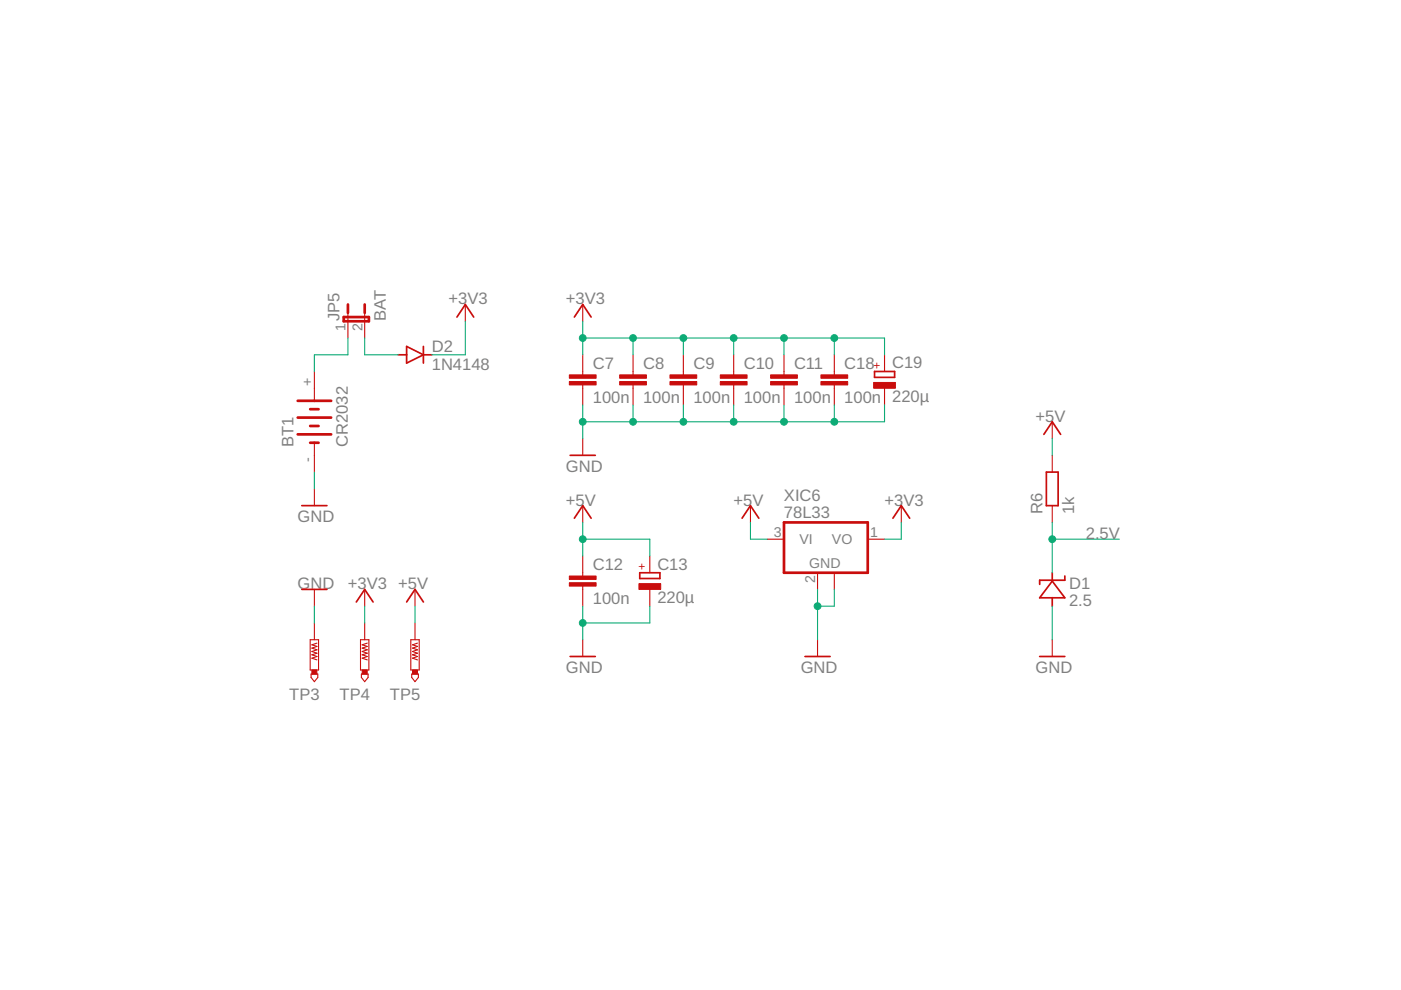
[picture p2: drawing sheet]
<svg xmlns="http://www.w3.org/2000/svg" width="297mm" height="210mm" viewBox="0 0 297 210" stroke-linecap="round" stroke-linejoin="round" font-family="sans-serif">
<g fill="none" stroke="#c90d0c" stroke-width=".36">
<path d="M84.4 75.2h1.8M86.2 73.4l3.6 1.8-3.6 1.8zM89.8 73.4v3.6M89.8 75.2h1.7M96.9 67.2l1.8-2.6 1.7 2.6M121.8 67.2l1.7-2.6 1.8 2.6M185.4 78.8h4.3v1.2h-4.3zM120.9 96.5h5.3M221.3 92.1l1.8-2.7 1.8 2.7M64 107.2h5.3M121.8 109.9l1.7-2.7 1.8 2.7M157.3 109.9l1.8-2.7 1.8 2.7"/>
<path d="M189.3 109.9l1.8-2.7 1.8 2.7M221.8 100.1h2.5v7.1h-2.5zM64 125h5.3M75.5 127.6l1.8-2.6 1.8 2.6M86.2 127.6l1.8-2.6 1.8 2.6M120.9 139.2h5.3M135.6 121.4h4.3v1.3h-4.3zM170.7 139.2h5.3M220.4 139.2h5.4M223.1 123.2l2.7 3.5h-5.4zM223.1 121.4v1.8M223.1 126.7v1.8"/>
<path d="M225.8 122.1v.9h-5.4v.9"/>
</g>
<g fill="none" stroke="#c90d0c" stroke-width=".23">
<path d="M66.7 78.8v6.2M73.8 66.3v5.4M77.3 66.3v5.4M98.7 64.6v3.5M123.5 64.6v3.5M123.5 75.2v4.3M134.2 75.2v4.3M144.9 75.2v4.3M155.6 75.2v4.3M166.2 75.2v4.3M176.9 75.2v4.3M187.5 75.2v3.6"/>
<path d="M66.7 93.9v6.2M123.5 81.6v4.3M123.5 93v3.5M134.2 81.6v4.3M144.9 81.6v4.3M155.6 81.6v4.3M166.2 81.6v4.3M176.9 81.6v4.3M187.5 82.3v3.6M223.1 89.4v3.6M223.1 96.5v3.6M66.7 103.7v3.5"/>
<path d="M123.5 107.2v3.6M123.5 117.9v4.2M137.8 117.9v3.5M159.1 107.2v3.6M162.7 114.3h3.5M184 114.3h3.5M191.1 107.2v3.6M223.1 107.2v3.6M65.8 135.6h1.7v6.4h-1.7zM66.7 125v3.5M66.7 132.1v3.5M67.2 136.4l-1.1 .3 1.1 .4-1.1 .3 1.1 .4-1.1 .3 1.1 .4-1.1 .3 1.1 .4-1.1 .4 1.1 .3"/>
<path d="M76.4 135.6h1.8v6.4h-1.8zM77.3 125v3.5M77.3 132.1v3.5M77.9 136.4l-1.1 .3 1.1 .4-1.1 .3 1.1 .4-1.1 .3 1.1 .4-1.1 .3 1.1 .4-1.1 .4 1.1 .3M87.1 135.6h1.8v6.4h-1.8zM88 125v3.5M88 132.1v3.5M88.5 136.4l-1 .3 1 .4-1 .3 1 .4-1 .3 1 .4-1 .3 1 .4-1 .4 1 .3M123.5 124.3v4.2M123.5 135.6v3.6M137.8 125v3.5M173.3 121.4v3.6"/>
<path d="M173.3 135.6v3.6M176.9 121.4v3.6M223.1 135.6v3.6M66 142.9h1.4v.7l-.7 .9-.7-.9zM76.6 142.9h1.4v.7l-.7 .9-.7-.9zM87.3 142.9h1.4v.7l-.7 .9-.7-.9z"/>
</g>
<g fill="#c90d0c" stroke="#c90d0c" stroke-width=".21">
<path d="M120.7 79.5h5.7v.7h-5.7z"/>
<path d="M120.7 80.9h5.7v.7h-5.7z"/>
<path d="M131.4 79.5h5.7v.7h-5.7z"/>
<path d="M131.4 80.9h5.7v.7h-5.7z"/>
<path d="M142 79.5h5.7v.7h-5.7z"/>
<path d="M142 80.9h5.7v.7h-5.7z"/>
<path d="M152.7 79.5h5.7v.7h-5.7z"/>
<path d="M152.7 80.9h5.7v.7h-5.7z"/>
<path d="M163.4 79.5h5.7v.7h-5.7z"/>
<path d="M163.4 80.9h5.7v.7h-5.7z"/>
<path d="M120.7 122.1h5.7v.8h-5.7z"/>
<path d="M120.7 123.5h5.7v.8h-5.7z"/>
<path d="M135.5 123.7h4.6v1.3h-4.6z"/>
<path d="M66.1 142h1.1v.9h-1.1z"/>
<path d="M76.8 142h1.1v.9h-1.1z"/>
<path d="M87.5 142h1v.9h-1z"/>
<path d="M174.1 79.5h5.6v.7h-5.6z"/>
<path d="M174.1 80.9h5.6v.7h-5.6z"/>
<path d="M185.2 81.1h4.6v1.2h-4.6z"/>
</g>
<path d="M72.9 67.2h5.3v.9h-5.3zM73.8 64.6v1.7M77.3 64.6v1.7M63.1 92.1h7.1M63.1 85h7.1M63.1 88.5h7.1M65.8 93.9h1.7M65.8 86.8h1.7M65.8 90.3h1.7M166.2 110.8h17.8v10.6h-17.8z" fill="none" stroke="#c90d0c" stroke-width=".57"/>
<g fill="none" stroke="#0dab76" stroke-width=".23">
<path d="M73.8 71.7v3.5h-7.1v3.6M77.3 71.7v3.5h7.1M98.7 68.1v7.1h-7.2M123.5 68.1v7.1M123.5 71.7h64v3.5M134.2 71.7v3.5M144.9 71.7v3.5M155.6 71.7v3.5M166.2 71.7v3.5M176.9 71.7v3.5M123.5 85.9v7.1M134.2 85.9v3.5"/>
<path d="M144.9 85.9v3.5M155.6 85.9v3.5M166.2 85.9v3.5M176.9 85.9v3.5M187.5 85.9v3.5h-64M223.1 93v3.5M66.7 100.1v3.6M123.5 110.8v7.1M123.5 114.3h14.3v3.6M159.1 110.8v3.5h3.6M191.1 110.8v3.5h-3.6M223.1 110.8v10.6"/>
<path d="M223.1 114.3h14.2M66.7 128.5v3.6M77.3 128.5v3.6M88 128.5v3.6M123.5 128.5v7.1M137.8 128.5v3.6h-14.3M173.3 125v10.6M176.9 125v3.5h-3.6M223.1 128.5v7.1"/>
</g>
<g fill="#0dab76" stroke="#0dab76" stroke-width=".21">
<circle cx="123.5" cy="89.4" r=".72"/>
<circle cx="134.2" cy="89.4" r=".72"/>
<circle cx="144.9" cy="89.4" r=".72"/>
<circle cx="155.6" cy="89.4" r=".72"/>
<circle cx="166.2" cy="89.4" r=".72"/>
<circle cx="176.9" cy="89.4" r=".72"/>
<circle cx="123.5" cy="132.1" r=".72"/>
<circle cx="173.3" cy="128.5" r=".72"/>
<circle cx="123.5" cy="71.7" r=".72"/>
<circle cx="134.2" cy="71.7" r=".72"/>
<circle cx="144.9" cy="71.7" r=".72"/>
<circle cx="155.6" cy="71.7" r=".72"/>
<circle cx="166.2" cy="71.7" r=".72"/>
<circle cx="176.9" cy="71.7" r=".72"/>
<circle cx="123.5" cy="114.3" r=".72"/>
<circle cx="223.1" cy="114.3" r=".72"/>
</g>
<g font-size="3.5" fill="#808080">
<text x="95.1" y="64.6">+3V3</text>
<text x="120" y="64.6">+3V3</text>
<text x="72" y="68.1" transform="rotate(-90 72 68.1)">JP5</text>
<text x="81.8" y="68.1" transform="rotate(-90 81.8 68.1)">BAT</text>
<text x="91.6" y="74.5">D2</text>
<text x="91.6" y="78.5">1N4148</text>
<text x="125.7" y="78.2">C7</text>
<text x="136.3" y="78.2">C8</text>
<text x="147" y="78.2">C9</text>
<text x="157.7" y="78.2">C10</text>
<text x="168.3" y="78.2">C11</text>
<text x="179" y="78.2">C18</text>
<text x="189.1" y="78.1">C19</text>
<text x="125.7" y="85.3">100n</text>
<text x="136.3" y="85.3">100n</text>
<text x="147" y="85.3">100n</text>
<text x="157.7" y="85.3">100n</text>
<text x="168.3" y="85.3">100n</text>
<text x="179" y="85.3">100n</text>
<text x="189.1" y="85.2">220µ</text>
<text x="219.5" y="89.4">+5</text>
<text x="223.6" y="89.4">V</text>
<text x="62.2" y="94.8" transform="rotate(-90 62.2 94.8)">BT1</text>
<text x="73.8" y="94.8" transform="rotate(-90 73.8 94.8)">CR2032</text>
<text x="120" y="100.1">GND</text>
<text x="120" y="107.2">+5V</text>
<text x="155.5" y="107.2">+5V</text>
<text x="166.2" y="106.3">XIC6</text>
<text x="187.5" y="107.2">+3V3</text>
<text x="63.1" y="110.8">GND</text>
<text x="166.2" y="109.9">78L33</text>
<text x="221" y="109" transform="rotate(-90 221 109)">R6</text>
<text x="227.7" y="109" transform="rotate(-90 227.7 109)">1k</text>
<text x="230.2" y="114.3">2.5V</text>
<text x="63.1" y="125">GND</text>
<text x="73.8" y="125">+3</text>
<text x="77.8" y="125">V3 +5</text>
<text x="88.4" y="125">V</text>
<text x="125.7" y="120.9">C12</text>
<text x="139.4" y="120.7">C13</text>
<text x="226.7" y="125">D1</text>
<text x="125.7" y="128">100n</text>
<text x="139.4" y="127.9">220µ</text>
<text x="226.7" y="128.5">2.5</text>
<text x="120" y="142.8">GND</text>
<text x="169.8" y="142.8">GND</text>
<text x="219.5" y="142.8">GND</text>
<text x="61.3" y="148.4">TP3</text>
<text x="72" y="148.4">TP4</text>
<text x="82.7" y="148.4">TP5</text>
</g>
<g font-size="3" fill="#808080">
<text x="73.3" y="70.3" transform="rotate(-90 73.3 70.3)">1</text>
<text x="76.8" y="70.3" transform="rotate(-90 76.8 70.3)">2</text>
<text x="66.2" y="81.8" transform="rotate(-90 66.2 81.8)">+</text>
<text x="66.2" y="98" transform="rotate(-90 66.2 98)">-</text>
<text x="164" y="113.8">3</text>
<text x="184.5" y="113.8">1</text>
<text x="169.5" y="115.4">VI</text>
<text x="176.4" y="115.4">VO</text>
<text x="171.5" y="120.4">GND</text>
<text x="172.8" y="123.6" transform="rotate(-90 172.8 123.6)">2</text>
</g>
<g font-size="2.5" fill="#c90d0c">
<text x="186.7" y="78.2" transform="rotate(-90 186.7 78.2)">+</text>
<text x="137" y="120.9" transform="rotate(-90 137 120.9)">+</text>
</g>
</svg>
